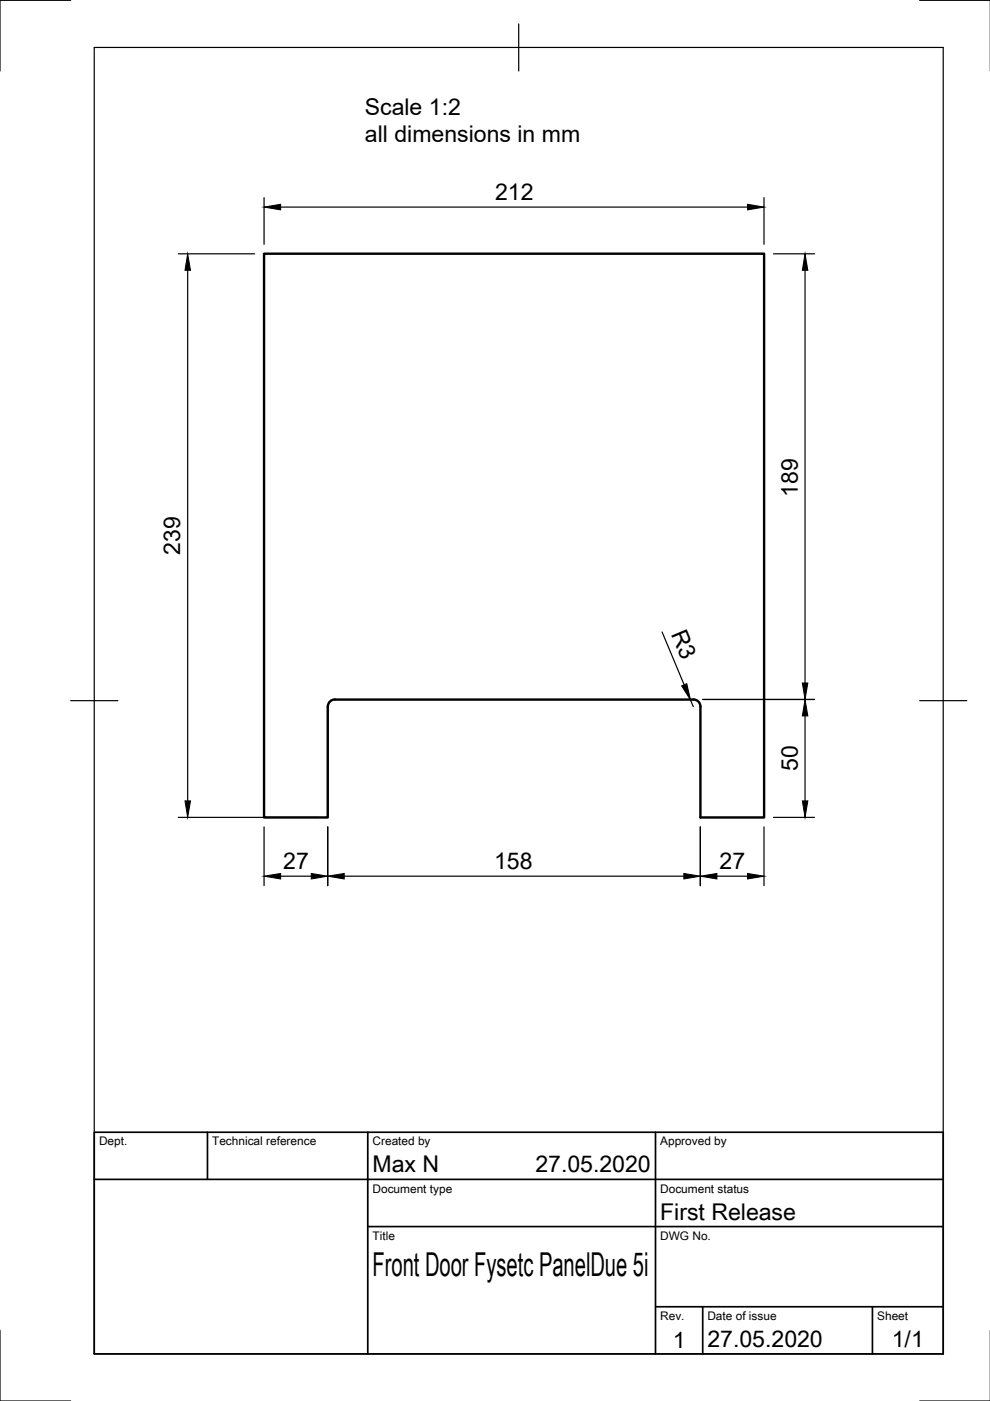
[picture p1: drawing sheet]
<svg xmlns="http://www.w3.org/2000/svg" width="210mm" height="297mm" viewBox="0 0 210 297" stroke-linecap="round" stroke-linejoin="round" font-family="sans-serif">
<!-- layer: Visible -->
<path d="M71 148.3h76M71 148.3a1.49 1.49 0 0 0-1.5 1.5v23.5h-13.5v-119.5h106v119.5h-13.5v-23.5a1.49 1.49 0 0 0-1.5-1.5" fill="none" stroke="#000" stroke-width=".51"/>
<!-- layer: TitleBlock -->
<path d="M20 240.1h180v46.9h-180zM20 250h180M44 240.1v9.9M78 240.1v46.9M139 240.1v46.9M78 260.1h122M139 277.1h61M149 277.1v9.9M185 277.1v9.9" fill="none" stroke="#000" stroke-width=".36"/>
<!-- layer: Border -->
<path d="M15 .1h-15v15M20 10.1h180v276.9h-180zM110 5.1v10M195 .1h15M15 148.6h10M195 148.6h10M0 282.1v14.9h15M195 297h15" fill="none" stroke="#000" stroke-width=".25"/>
<!-- layer: Dimensions -->
<g fill="none" stroke="#000" stroke-width=".25">
<path d="M37.8 53.8h16.2M39.8 57.3v112.5M56 41.9v9.9M59.5 43.9h99M162 41.9v9.9M164 53.8h8.7M170.7 57.3v87.5M140.4 134l4.7 11.2M146.4 148.4l.6 1.4M149 148.3h23.7M170.7 151.8v18M37.8 173.3h29.7"/>
<path d="M56 175.3v12.5M69.5 175.3v12.5M148.5 175.3v12.5M162 175.3v12.5M164 173.3h8.7M59.5 185.8h6.5M73 185.8h72M152 185.8h6.5"/>
</g>
<g fill="#000" stroke="#000" stroke-width=".21">
<path d="M39.8 53.8l.6 3.5h-1.2zM56 43.9l3.5-.6v1.2zM158.5 43.3l3.5 .6-3.5 .6zM170.7 53.8l.6 3.5h-1.2zM144.5 145.4l1.1-.4 .8 3.4zM170.7 148.3l.6 3.5h-1.2zM170.1 144.8h1.2l-.6 3.5zM39.2 169.8h1.2l-.6 3.5zM170.1 169.8h1.2l-.6 3.5zM56 185.8l3.5-.6v1.2zM66 185.2l3.5 .6-3.5 .6zM69.5 185.8l3.5-.6v1.2z"/>
<path d="M145 185.2l3.5 .6-3.5 .6zM148.5 185.8l3.5-.6v1.2zM158.5 185.2l3.5 .6-3.5 .6z"/>
</g>
<text font-size="7" x="79" y="270.6">Front Door Fysetc PanelDue 5i</text>
<g font-size="4.9">
<text x="77.3" y="24.3">Scale 1:2</text>
<text x="77.4" y="30.1">all dimensions in mm</text>
<text x="105" y="42.4">212</text>
<text x="169.1" y="105.3" transform="rotate(-90 169.1 105.3)">189</text>
<text x="38.2" y="117.6" transform="rotate(-90 38.2 117.6)">239</text>
<text x="142.2" y="134.4" transform="rotate(67 142.2 134.4)">R3</text>
<text x="169.1" y="163.5" transform="rotate(-90 169.1 163.5)">50</text>
<text x="60.1" y="184.3">27</text>
<text x="104.8" y="184.2">158</text>
<text x="152.6" y="184.3">27</text>
<text x="79" y="248.5">Max N</text>
<text x="113.5" y="248.5">27.05.2020</text>
<text x="140" y="258.6">First Release</text>
<text x="142.6" y="285.7">1</text>
<text x="150" y="285.5">27.05.2020</text>
<text x="189.1" y="285.7">1/1</text>
</g>
<g font-size="2.5">
<text x="21" y="242.9">Dept.</text>
<text x="45" y="242.9">Technical reference</text>
<text x="79" y="242.9">Created by</text>
<text x="140" y="242.9">Approved by</text>
<text x="79" y="252.8">Document type</text>
<text x="140" y="252.8">Document status</text>
<text x="79" y="262.9">Title</text>
<text x="140" y="262.9">DWG No.</text>
<text x="140" y="279.9">Rev.</text>
<text x="150" y="279.9">Date of issue</text>
<text x="186" y="279.9">Sheet</text>
</g>
</svg>
